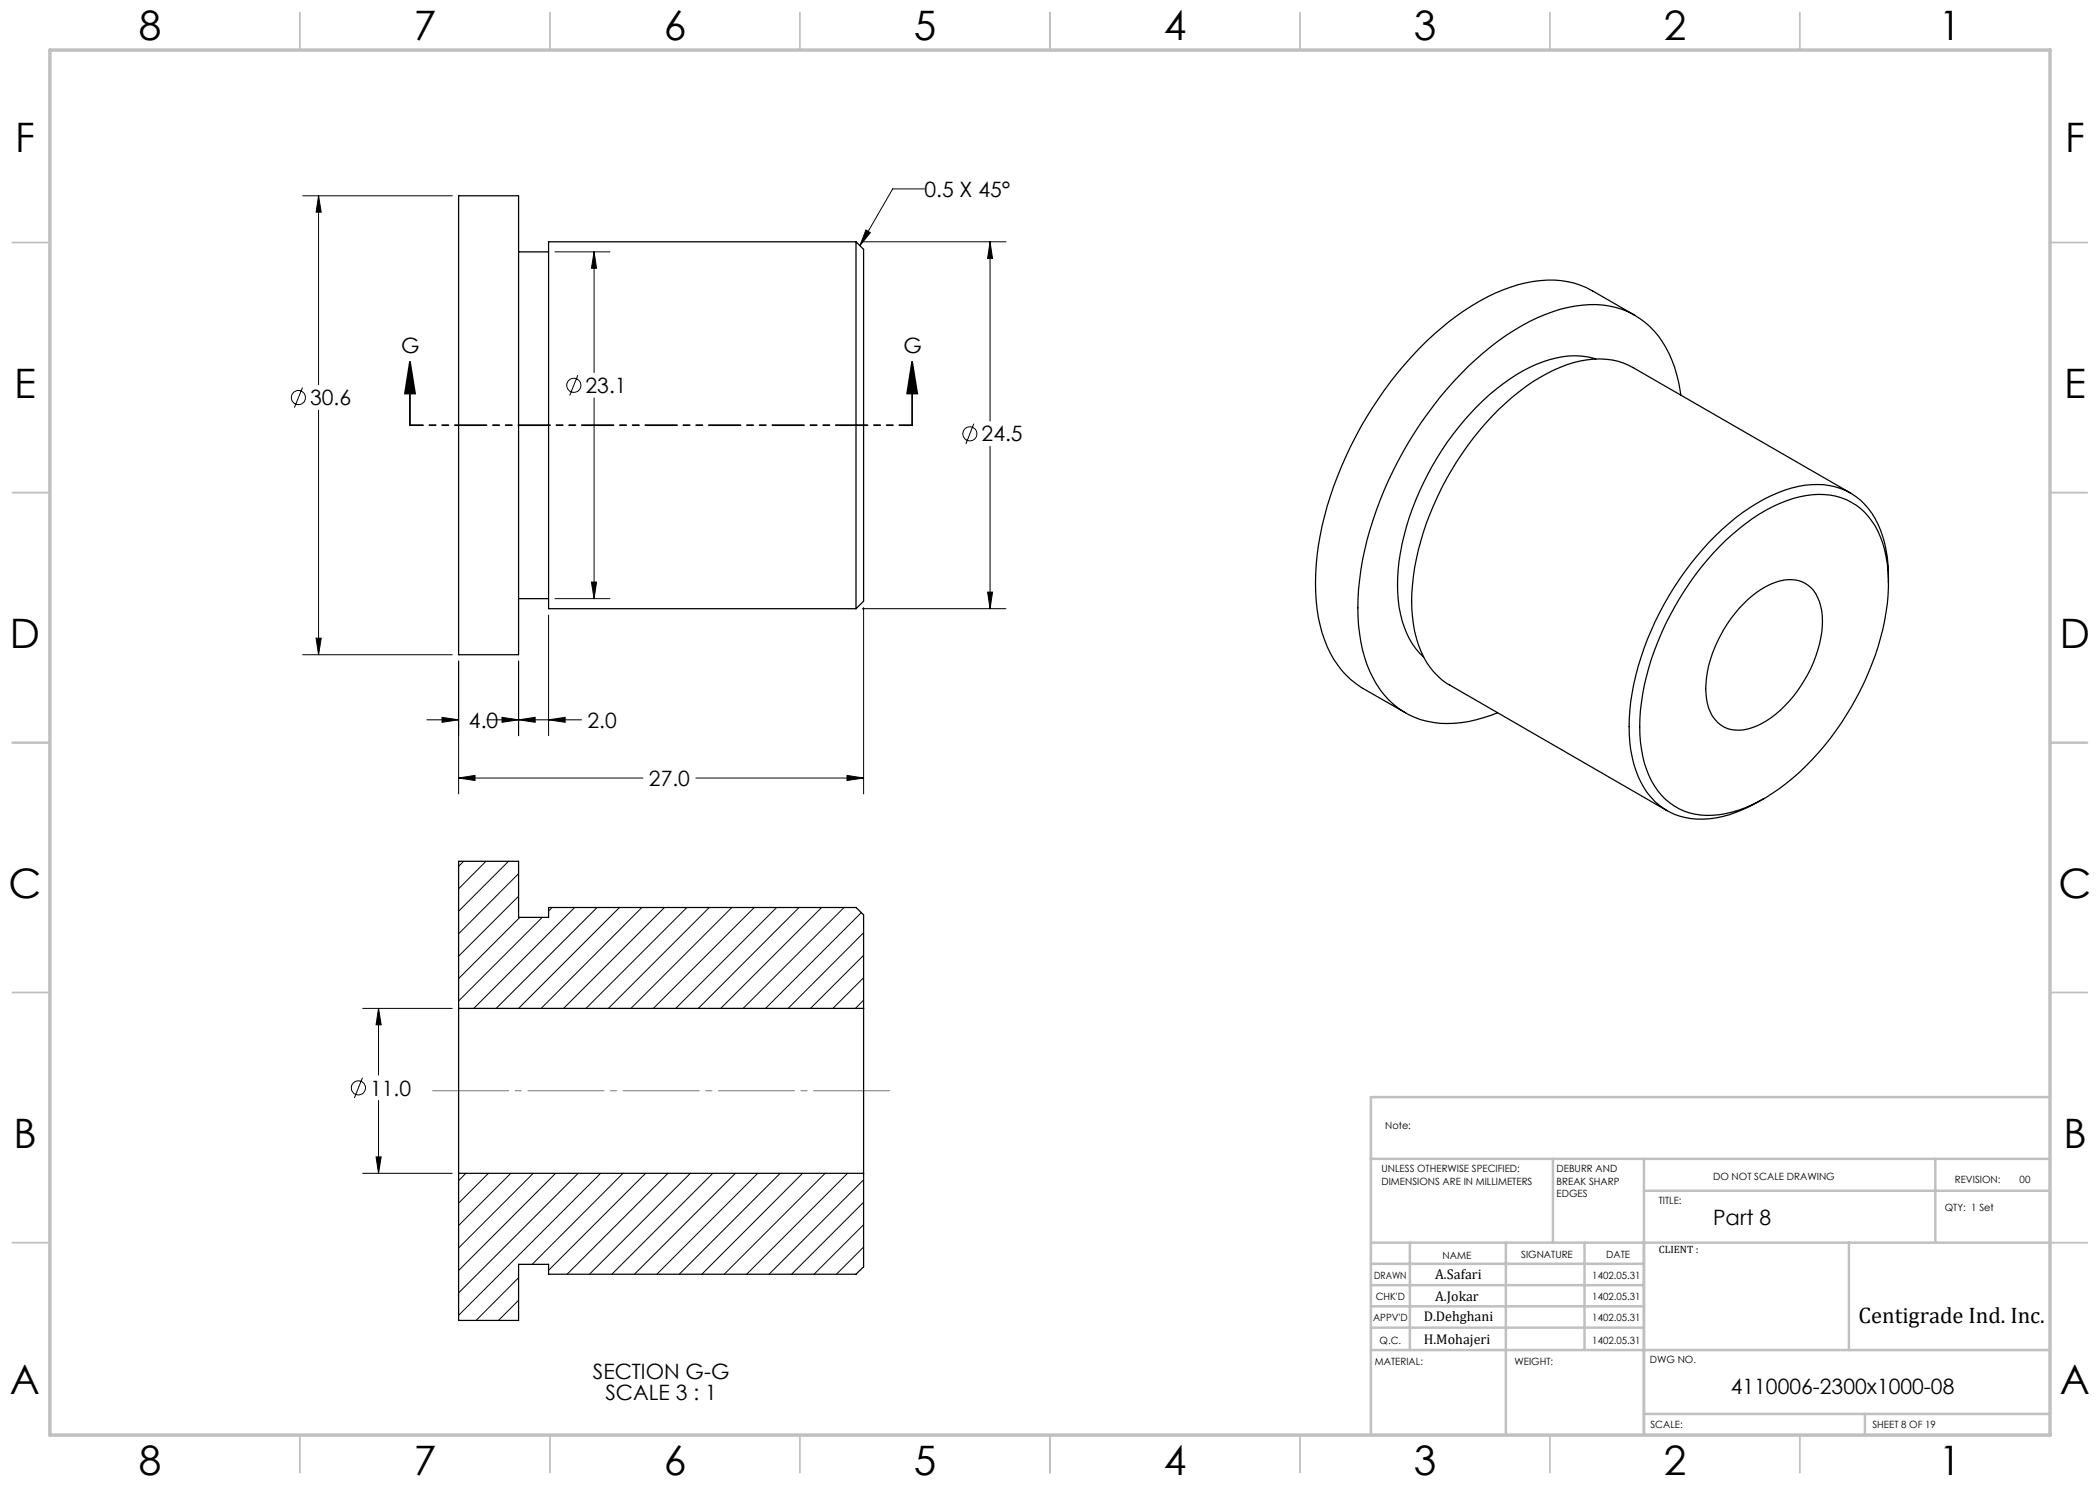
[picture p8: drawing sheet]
<svg xmlns="http://www.w3.org/2000/svg" width="420mm" height="297mm" viewBox="0 0 420 297" stroke-linecap="round" stroke-linejoin="round" font-family="sans-serif">
<g fill="none" stroke="#000" stroke-width=".2">
<path d="M60.5 39.2h30M63.7 39.2v37.7M63.7 39.2l.5 3.2h-1zM184.9 37.8h-6.4l-6.5 11.3M111 50.4h11M118.8 50.4v24.1M118.8 50.4l.5 3.3h-1zM172.5 48.4h28.7M173.2 46l.9 .5-2.1 2.6zM198 48.4v35.8M198 48.4l.5 3.3h-1zM60.5 77.5l-1.6 4"/>
<path d="M115.6 75l-1.7 4.1M118.8 79.6v40.1M63.7 82.1v48.8M194.8 84.7l-1.6 4.1M198 89.3v32.4M111 119.7h11M118.3 116.4h1l-.5 3.3zM197.5 118.4h1l-.5 3.3zM60.5 130.9h30M63.2 127.6h1l-.5 3.3zM91.7 132.2v26.6M103.7 132.2v14.9"/>
<path d="M109.7 123v24.1M172.5 121.7h28.7M172.7 121.5v37.3M85.4 144h6.3M88.4 143.5l3.3 .5-3.3 .5zM91.7 155.6h36.9M91.7 155.6l3.3-.5v1zM97.4 144h18.9M100.4 143.5l3.3 .5-3.3 .5zM103.7 144l3.3-.5v1zM109.7 144l3.3-.5v1zM139.2 155.6h33.5"/>
<path d="M169.4 155.1l3.3 .5-3.3 .5zM92.7 172.3l-1 1M97.2 172.3l-5.5 5.5M101.7 172.3l-10 9.9M103.7 174.7l-12 12.1M103.7 179.2l-12 12M104 183.5l-12.3 12.2M108.4 183.5l-16.7 16.7M110.4 181.5l-.7 .7M114.9 181.5l-20.1 20.2M119.4 181.5l-20.2 20.2M123.9 181.5l-20.2 20.2"/>
<path d="M128.4 181.5l-20.2 20.2M132.9 181.5l-20.2 20.2M137.4 181.5l-20.2 20.2M141.9 181.5l-20.2 20.2M146.4 181.5l-20.2 20.2M150.8 181.5l-20.1 20.2M155.3 181.5l-20.2 20.2M159.8 181.5l-20.1 20.2M164.3 181.5l-20.2 20.2M168.8 181.5l-20.2 20.2M172.3 182.5l-19.2 19.2M172.7 186.5l-15.1 15.2"/>
<path d="M172.7 195.5l-6.1 6.2M172.7 191.1l-10.6 10.6M72.5 215.5l-1.6 4.1M72.5 201.7h18M75.7 201.7v13.3M75.7 201.7l.5 3.3h-1zM172.7 200l-1.6 1.7M72.5 234.7h18M75.2 231.4h1l-.5 3.3zM75.7 220.1v14.6M93.2 234.7l-1.5 1.4M97.7 234.7l-6 5.9"/>
<path d="M102.2 234.7l-10.5 10.4M106.6 234.7l-14.9 14.9M111.1 234.7l-19.4 19.4M115.6 234.7l-23.9 23.9M120.1 234.7l-28.4 28.4M124.6 234.7l-18.2 18.2M129.1 234.7l-19.4 19.4M133.6 234.7l-20.2 20.1M138.1 234.7l-20.2 20.1M142.6 234.7l-20.2 20.1M147.1 234.7l-20.2 20.1M151.6 234.7l-20.2 20.1"/>
<path d="M156 234.7l-20.1 20.1M160.5 234.7l-20.1 20.1M165 234.7l-20.1 20.1M169.5 234.7l-20.2 20.1M172.7 236l-18.9 18.8M103.7 255.5l-8.5 8.6M172.7 240.4l-14.4 14.4M172.7 244.9l-9.9 9.9M172.7 249.4l-5.4 5.4M103.7 260.1l-4 4"/>
<circle cx="59.7" cy="79.5" r="1.41"/>
<circle cx="114.8" cy="77.1" r="1.42"/>
<circle cx="194" cy="86.8" r="1.4"/>
<circle cx="71.7" cy="217.6" r="1.42"/>
</g>
<path d="M82 72.4l1 6.3h-2zM82 72.4v12.7M182.4 72.4l1 6.3h-2zM182.4 72.4v12.7" fill="none" stroke="#000" stroke-width=".35"/>
<path d="M182.5 85h-100.5" fill="none" stroke="#000" stroke-width=".35" stroke-dasharray="6.3 1.3 1.3 1.3 1.3 1.3" stroke-dashoffset="3.8"/>
<path d="M179.1 218.2h-93.7" fill="none" stroke="#808080" stroke-width=".2" stroke-dasharray="15.2 1.3 1.3 1.3" stroke-dashoffset="-1.1"/>
<g fill="none" stroke="#c0c0c0" stroke-width=".35">
<path d="M60 2.5v7.5M110 2.5v7.5M160 2.5v7.5M210 2.5v7.5M260 2.5v7.5M310 2.5v7.5M360 2.5v7.5M2.5 48.5h7.5M410 48.5h7.5M2.5 98.5h7.5M410 98.5h7.5M2.5 148.5h7.5"/>
<path d="M410 148.5h7.5M2.5 198.5h7.5M410 198.5h7.5M2.5 248.5h7.5M410 248.5h7.5M60 287v7.5M110 287v7.5M160 287v7.5M210 287v7.5M260 287v7.5M310 287v7.5M360 287v7.5"/>
</g>
<g fill="none" stroke="#c0c0c0" stroke-width=".5">
<path d="M410 219.4h-135.8v67.4M274.2 231.8h135.8M310.6 231.8v16.7M328.8 231.8v55.2M328.8 238.2h81.2M387.1 231.8v16.7M274.2 248.5h135.8M274.2 257h54.6M274.2 252.8h54.6M282 248.5v21.5M301.2 248.5v38.3M316.9 248.5v21.5"/>
<path d="M369.8 248.5v21.5M274.2 265.5h54.6M274.2 261.3h54.6M274.2 270h135.8M328.8 282.8h81.2M373 282.8v4.2"/>
</g>
<path d="M10 10h400v277h-400z" fill="none" stroke="#c0c0c0" stroke-width=".7"/>
<g fill="#000">
<path d="M63.7 39.2l.5 3.2h-1zM63.2 127.6h1l-.5 3.3zM88.4 143.5l3.3 .5-3.3 .5zM103.7 144l3.3-.5v1zM100.4 143.5l3.3 .5-3.3 .5zM109.7 144l3.3-.5v1zM198 48.4l.5 3.3h-1zM197.5 118.4h1l-.5 3.3zM91.7 155.6l3.3-.5v1zM169.4 155.1l3.3 .5-3.3 .5zM173.2 46l.9 .5-2.1 2.6zM118.3 116.4h1l-.5 3.3zM118.8 50.4l.5 3.3h-1zM75.7 201.7l.5 3.3h-1zM75.2 231.4h1l-.5 3.3z"/>
<path d="M182.4 72.4l1 6.3h-2zM82 72.4l1 6.3h-2z"/>
</g>
<g fill="none" stroke="#000" stroke-width=".25">
<path d="M91.7 39.2h12v91.7h-12zM103.7 50.4h6M171.2 48.4v73.3M171.2 48.4l1.5 1.5v70.3l-1.5 1.5M171.2 48.4h-61.5v73.3h61.5M319.2 71.8a16.8 16.8 0 0 0-11.8 1 42.8 42.8 0 0 0-16.8 14.1 55.2 55.2 0 0 0-11 26.9 23.9 23.9 0 0 0 2.9 15l1.4 1.8 .8 .8M327 63.1l-8.5-4.9a17.9 17.9 0 0 0-13.4-1.6 42.3 42.3 0 0 0-18.4 10.4 75.3 75.3 0 0 0-23 42.2 37.5 37.5 0 0 0 1.7 20.1 17.7 17.7 0 0 0 7.2 8.4l8.5 4.9M336.2 79a23.1 23.1 0 0 0-6.3-13.7 16.8 16.8 0 0 0-14.8-4.1 38.6 38.6 0 0 0-18.4 9.4 75.1 75.1 0 0 0-24.5 43.4 36.7 36.7 0 0 0 1.7 20.2 16.6 16.6 0 0 0 18.3 10.3 29.4 29.4 0 0 0 7.3-1.9M370.1 98.6l-43.5-25.1a16.2 16.2 0 0 0-14.5-.1 45.3 45.3 0 0 0-18.6 15.7 57.5 57.5 0 0 0-11.1 29.5 23.5 23.5 0 0 0 3.6 14.9 13 13 0 0 0 3.9 3.5l43.5 25.1M103.7 119.7h6M345.1 108.1a33.8 33.8 0 0 1 14.8-8.7 13.1 13.1 0 0 1 13.8 3.9 19.9 19.9 0 0 1 4 12.5 50.3 50.3 0 0 1-7.4 25.6 51.6 51.6 0 0 1-17.1 18.1 21.3 21.3 0 0 1-14.2 3.3 12.8 12.8 0 0 1-9.7-9 29.7 29.7 0 0 1-.8-15 58.5 58.5 0 0 1 16.6-30.7zM349.6 119.9a12.7 12.7 0 0 1 9.1-3.9 6.2 6.2 0 0 1 5.4 5.2 18.7 18.7 0 0 1-1.4 11.3 24.2 24.2 0 0 1-11.3 12.7 6.9 6.9 0 0 1-7.9-.7 9 9 0 0 1-2.4-6.8 26.4 26.4 0 0 1 8.5-17.8z"/>
<path d="M377.7 116.6a22.6 22.6 0 0 0-4-14.9 13.3 13.3 0 0 0-12.7-4.7 32.1 32.1 0 0 0-16.4 8.8 59.5 59.5 0 0 0-18.6 36.3 25.5 25.5 0 0 0 2.8 15.4 13 13 0 0 0 13.1 6.3 26.9 26.9 0 0 0 10.9-4.1M91.7 201.7v33M91.7 201.7v-29.4h12v11.2h6v-2h61.5l1.5 1.5v18.7M91.7 201.7h81M172.7 201.7v33M91.7 234.7v29.4h12v-11.2h6v1.9h61.5l1.5-1.4v-18.7M91.7 234.7h81"/>
</g>
<g font-size="8.1">
<text x="27.8" y="8">8</text>
<text x="82.8" y="8">7</text>
<text x="132.8" y="8">6</text>
<text x="182.8" y="8">5</text>
<text x="232.8" y="8">4</text>
<text x="282.8" y="8">3</text>
<text x="332.8" y="8">2</text>
<text x="387.8" y="8">1</text>
<text x="3" y="30.4">F</text>
<text x="413" y="30.4">F</text>
<text x="2.8" y="79.6">E</text>
<text x="412.8" y="79.6">E</text>
<text x="2" y="129.6">D</text>
<text x="412" y="129.6">D</text>
<text x="1.7" y="179.6">C</text>
<text x="411.7" y="179.6">C</text>
<text x="2.7" y="229.6">B</text>
<text x="412.7" y="229.6">B</text>
<text x="2" y="278.9">A</text>
<text x="412" y="278.9">A</text>
<text x="27.8" y="295">8</text>
<text x="82.8" y="295">7</text>
<text x="132.8" y="295">6</text>
<text x="182.8" y="295">5</text>
<text x="232.8" y="295">4</text>
<text x="282.8" y="295">3</text>
<text x="332.8" y="295">2</text>
<text x="387.8" y="295">1</text>
</g>
<text font-size="4.5" x="371.7" y="264.6">Centigrade Ind. Inc.</text>
<g font-size="4.2">
<text x="184.9" y="39.4">0.5 X 45°</text>
<text x="80.2" y="70.7">G</text>
<text x="180.7" y="70.7">G</text>
<text x="62" y="81.1">30.6</text>
<text x="117.1" y="78.6">23.1</text>
<text x="196.3" y="88.3">24.5</text>
<text x="93.8" y="145.5">4.0</text>
<text x="117.5" y="145.5">2.0</text>
<text x="129.8" y="157.2">27.0</text>
<text x="74" y="219.1">11.0</text>
<text x="342.6" y="245.1">Part 8</text>
<text x="118.6" y="275.8">SECTION G-G</text>
<text x="121.1" y="280">SCALE 3 : 1</text>
<text x="346.2" y="278.8">4110006-2300x1000-08</text>
</g>
<g font-size="2.8">
<text x="287" y="255.9">A.Safari</text>
<text x="287" y="260.1">A.Jokar</text>
<text x="284.7" y="264.2">D.Dehghani</text>
<text x="284.7" y="268.7">H.Mohajeri</text>
</g>
<text font-size="2.1" x="331.8" y="250.7">CLIENT :</text>
<g font-size="2">
<text x="277" y="225.8">Note:</text>
<text x="276.3" y="234.5">UNLESS OTHERWISE SPECIFIED:</text>
<text x="276.3" y="237">DIMENSIONS ARE IN MILLIMETERS</text>
<text x="311.3" y="234.5">DEBURR AND</text>
<text x="311.3" y="237">BREAK SHARP</text>
<text x="311.3" y="239.5">EDGES</text>
<text x="342.6" y="236">DO NOT SCALE DRAWING</text>
<text x="391" y="236.6">REVISION:</text>
<text x="403.9" y="236.6">00</text>
<text x="331.8" y="240.8">TITLE:</text>
<text x="389" y="242.2">QTY: 1 Set</text>
<text x="288.5" y="251.7">NAME</text>
<text x="304.2" y="251.7">SIGNATURE</text>
<text x="321.2" y="251.7">DATE</text>
<text x="274.8" y="255.9">DRAWN</text>
<text x="318.5" y="255.9">1402.05.31</text>
<text x="275.1" y="260.1">CHK'D</text>
<text x="318.5" y="260.1">1402.05.31</text>
<text x="274.6" y="264.2">APPV'D</text>
<text x="275.9" y="268.7">Q.C.</text>
<text x="318.5" y="264.2">1402.05.31</text>
<text x="318.5" y="268.7">1402.05.31</text>
<text x="275" y="273">MATERIAL:</text>
<text x="302.9" y="273">WEIGHT:</text>
<text x="330" y="272.5">DWG NO.</text>
<text x="330.1" y="285.6">SCALE:</text>
<text x="374.5" y="285.6">SHEET 8 OF 19</text>
</g>
</svg>
